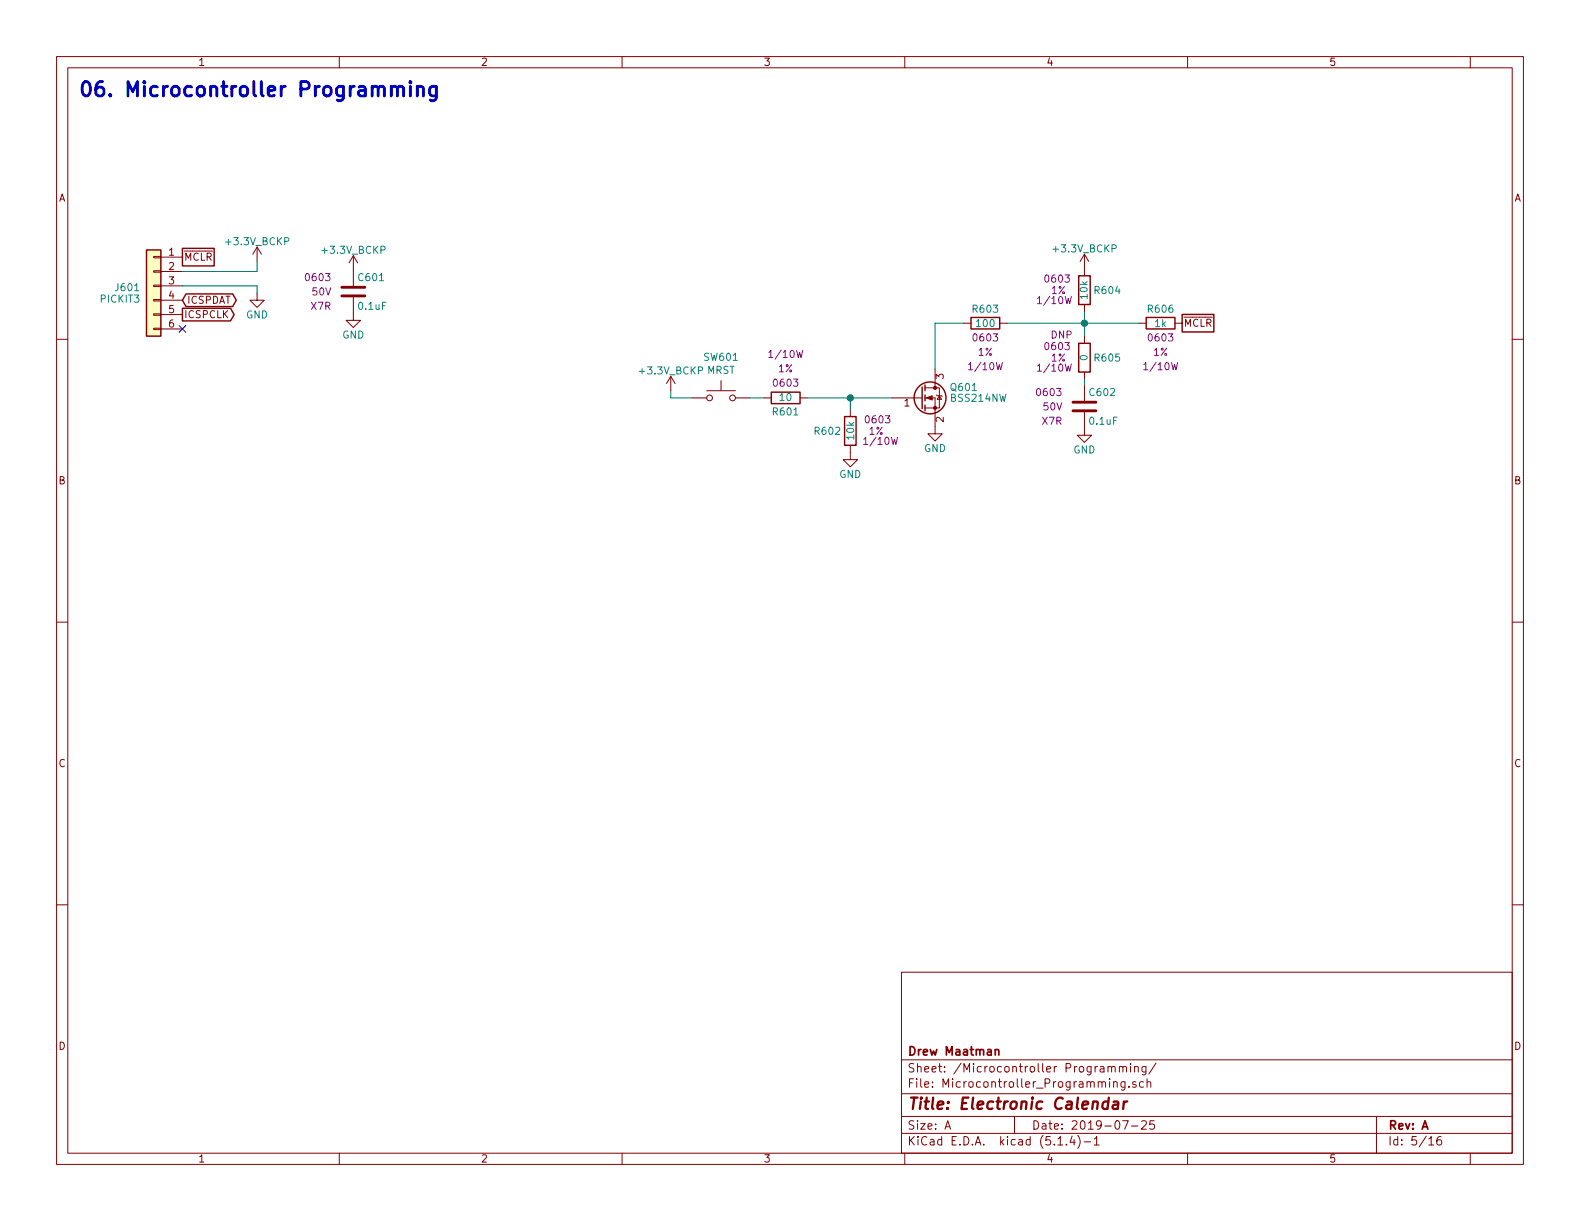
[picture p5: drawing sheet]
EESchema Schematic File Version 4
LIBS:Electronic_Calendar-cache
EELAYER 29 0
EELAYER END
$Descr A 11000 8500
encoding utf-8
Sheet 5 16
Title "Electronic Calendar"
Date "2019-07-25"
Rev "A"
Comp "Drew Maatman"
Comment1 ""
Comment2 ""
Comment3 ""
Comment4 ""
$EndDescr
$Comp
L Connector_Generic:Conn_01x06 J601
U 1 1
P 1070 1990
F 0 "J601" H 1160 1980 50  0000 L CNN
F 1 "PICKIT3" H 1160 1900 50  0000 L CNN
F 2 "Custom Footprints Library:PICKIT3_Header" H 1070 1990 50  0001 C CNN
F 3 "~" H 1070 1990 50  0001 C CNN
F 4 "2057-PH1RA-06-UA-ND" H 1070 1990 50  0001 C CNN "Digi-Key PN"
	1    1070 1990
	-1   0    0    -1  
$EndComp
Text GLabel 1270 1790 2    50   UnSpc ~ 0
~MCLR
Text GLabel 1270 2090 2    50   BiDi ~ 0
ICSPDAT
Text GLabel 1270 2190 2    50   Output ~ 0
ICSPCLK
$Comp
L power:GND #PWR0602
U 1 1
P 1790 2040
F 0 "#PWR0602" H 1790 1790 50  0001 C CNN
F 1 "GND" H 1790 1890 50  0000 C CNN
F 2 "" H 1790 2040 50  0001 C CNN
F 3 "" H 1790 2040 50  0001 C CNN
	1    1790 2040
	-1   0    0    -1  
$EndComp
Wire Wire Line
	1790 1820 1790 1890
Wire Wire Line
	1790 1890 1270 1890
Wire Wire Line
	1790 2040 1790 1990
Wire Wire Line
	1790 1990 1270 1990
NoConn ~ 1270 2290
$Comp
L Custom_Library:C_Custom C601
U 1 1
P 2460 2030
F 0 "C601" H 2485 2130 50  0000 L CNN
F 1 "0.1uF" H 2485 1930 50  0000 L CNN
F 2 "Capacitors_SMD:C_0603" H 2498 1880 50  0001 C CNN
F 3 "" H 2485 2130 50  0001 C CNN
F 4 "0603" H 2310 2130 50  0000 R CNN "display_footprint"
F 5 "50V" H 2310 2030 50  0000 R CNN "Voltage"
F 6 "X7R" H 2310 1930 50  0000 R CNN "Dielectric"
F 7 "311-1344-1-ND" H 2885 2530 60  0001 C CNN "Digi-Key PN"
	1    2460 2030
	1    0    0    -1  
$EndComp
$Comp
L power:GND #PWR0604
U 1 1
P 2460 2180
F 0 "#PWR0604" H 2460 1930 50  0001 C CNN
F 1 "GND" H 2460 2030 50  0000 C CNN
F 2 "" H 2460 2180 50  0001 C CNN
F 3 "" H 2460 2180 50  0001 C CNN
	1    2460 2180
	1    0    0    -1  
$EndComp
$Comp
L Custom_Library:R_Custom R?
U 1 1
P 7550 2020
AR Path="/5BAAE1F3/5BC152E5" Ref="R?"  Part="1" 
AR Path="/5BAAE1DC/5BC152E5" Ref="R?"  Part="1" 
AR Path="/5BAAE16C/5BC152E5" Ref="R?"  Part="1" 
AR Path="/5C1D5CB6/5BC152E5" Ref="R?"  Part="1" 
AR Path="/5CB0BC26/5BC152E5" Ref="R?"  Part="1" 
AR Path="/5CD35FEA/5BC152E5" Ref="R604"  Part="1" 
F 0 "R604" H 7490 2020 50  0000 R CNN
F 1 "10k" V 7550 2020 50  0000 C CNN
F 2 "Resistors_SMD:R_0603" H 7550 2020 50  0001 C CNN
F 3 "" H 7550 2020 50  0001 C CNN
F 4 "0603" H 7740 2100 50  0000 C CNN "display_footprint"
F 5 "1%" H 7730 2020 50  0000 C CNN "Tolerance"
F 6 "1/10W" H 7760 1950 50  0000 C CNN "Wattage"
F 7 "RMCF0603FT10K0CT-ND" H 7850 2420 60  0001 C CNN "Digi-Key PN"
	1    7550 2020
	-1   0    0    -1  
$EndComp
$Comp
L Custom_Library:C_Custom C602
U 1 1
P 7550 2830
F 0 "C602" H 7575 2930 50  0000 L CNN
F 1 "0.1uF" H 7575 2730 50  0000 L CNN
F 2 "Capacitors_SMD:C_0603" H 7588 2680 50  0001 C CNN
F 3 "" H 7575 2930 50  0001 C CNN
F 4 "0603" H 7400 2930 50  0000 R CNN "display_footprint"
F 5 "50V" H 7400 2830 50  0000 R CNN "Voltage"
F 6 "X7R" H 7400 2730 50  0000 R CNN "Dielectric"
F 7 "311-1344-1-ND" H 7975 3330 60  0001 C CNN "Digi-Key PN"
	1    7550 2830
	1    0    0    -1  
$EndComp
$Comp
L Custom_Library:R_Custom R?
U 1 1
P 7550 2490
AR Path="/5BAAE1F3/5BC15CB4" Ref="R?"  Part="1" 
AR Path="/5BAAE1DC/5BC15CB4" Ref="R?"  Part="1" 
AR Path="/5BAAE16C/5BC15CB4" Ref="R?"  Part="1" 
AR Path="/5C1D5CB6/5BC15CB4" Ref="R?"  Part="1" 
AR Path="/5CB0BC26/5BC15CB4" Ref="R?"  Part="1" 
AR Path="/5CD35FEA/5BC15CB4" Ref="R605"  Part="1" 
F 0 "R605" H 7490 2490 50  0000 R CNN
F 1 "0" V 7550 2490 50  0000 C CNN
F 2 "Resistors_SMD:R_0603" H 7550 2490 50  0001 C CNN
F 3 "" H 7550 2490 50  0001 C CNN
F 4 "DNP" H 7630 2650 50  0000 L CNN "Config"
F 5 "0603" H 7740 2570 50  0000 C CNN "display_footprint"
F 6 "1%" H 7730 2490 50  0000 C CNN "Tolerance"
F 7 "1/10W" H 7760 2420 50  0000 C CNN "Wattage"
	1    7550 2490
	-1   0    0    -1  
$EndComp
Wire Wire Line
	7550 2640 7550 2680
$Comp
L power:GND #PWR0609
U 1 1
P 7550 2980
F 0 "#PWR0609" H 7550 2730 50  0001 C CNN
F 1 "GND" H 7550 2830 50  0000 C CNN
F 2 "" H 7550 2980 50  0001 C CNN
F 3 "" H 7550 2980 50  0001 C CNN
	1    7550 2980
	1    0    0    -1  
$EndComp
$Comp
L Custom_Library:R_Custom R606
U 1 1
P 8080 2250
F 0 "R606" V 7980 2250 50  0000 C CNN
F 1 "1k" V 8080 2250 50  0000 C CNN
F 2 "Resistors_SMD:R_0603" H 8080 2250 50  0001 C CNN
F 3 "" H 8080 2250 50  0001 C CNN
F 4 "0603" V 8180 2250 50  0000 C CNN "display_footprint"
F 5 "1%" V 8280 2250 50  0000 C CNN "Tolerance"
F 6 "1/10W" V 8380 2250 50  0000 C CNN "Wattage"
F 7 "RMCF0603FT1K00CT-ND" H 8380 2650 60  0001 C CNN "Digi-Key PN"
	1    8080 2250
	0    1    1    0   
$EndComp
Wire Wire Line
	7550 2170 7550 2250
Wire Wire Line
	7930 2250 7550 2250
Connection ~ 7550 2250
Wire Wire Line
	7550 2250 7550 2340
Text GLabel 8230 2250 2    50   UnSpc ~ 0
~MCLR
$Comp
L Switch:SW_Push SW601
U 1 1
P 5020 2770
F 0 "SW601" H 5020 3055 50  0000 C CNN
F 1 "MRST" H 5020 2964 50  0000 C CNN
F 2 "Buttons_Switches_THT:SW_PUSH_6mm" H 5020 2970 50  0001 C CNN
F 3 "" H 5020 2970 50  0001 C CNN
F 4 "450-1650-ND" H 5020 2770 50  0001 C CNN "Digi-Key PN"
	1    5020 2770
	1    0    0    -1  
$EndComp
$Comp
L Custom_Library:R_Custom R603
U 1 1
P 6860 2250
F 0 "R603" V 6760 2250 50  0000 C CNN
F 1 "100" V 6860 2250 50  0000 C CNN
F 2 "Resistors_SMD:R_0603" H 6860 2250 50  0001 C CNN
F 3 "" H 6860 2250 50  0001 C CNN
F 4 "0603" V 6960 2250 50  0000 C CNN "display_footprint"
F 5 "1%" V 7060 2250 50  0000 C CNN "Tolerance"
F 6 "1/10W" V 7160 2250 50  0000 C CNN "Wattage"
F 7 "A106047CT-ND" H 7160 2650 60  0001 C CNN "Digi-Key PN"
	1    6860 2250
	0    1    1    0   
$EndComp
Wire Wire Line
	7010 2250 7550 2250
$Comp
L Transistor_FET:BSS214NW Q?
U 1 1
P 6410 2770
AR Path="/5BAAE16C/5BE087BA" Ref="Q?"  Part="1" 
AR Path="/5BB844FD/5BE087BA" Ref="Q?"  Part="1" 
AR Path="/5C1D5CB6/5BE087BA" Ref="Q?"  Part="1" 
AR Path="/5CB0BC26/5BE087BA" Ref="Q?"  Part="1" 
AR Path="/5CD35FEA/5BE087BA" Ref="Q601"  Part="1" 
F 0 "Q601" H 6610 2845 50  0000 L CNN
F 1 "BSS214NW" H 6610 2770 50  0000 L CNN
F 2 "TO_SOT_Packages_SMD:SOT-323_SC-70" H 6610 2695 50  0001 L CIN
F 3 "https://www.infineon.com/dgdl/Infineon-BSS214NW-DS-v02_02-en.pdf?fileId=db3a30431b3e89eb011b695aebc01bde" H 6410 2770 50  0001 L CNN
F 4 "BSS214NWH6327XTSA1CT-ND" H 0   0   50  0001 C CNN "Digi-Key PN"
	1    6410 2770
	1    0    0    -1  
$EndComp
$Comp
L power:GND #PWR0607
U 1 1
P 6510 2970
F 0 "#PWR0607" H 6510 2720 50  0001 C CNN
F 1 "GND" H 6510 2820 50  0000 C CNN
F 2 "" H 6510 2970 50  0001 C CNN
F 3 "" H 6510 2970 50  0001 C CNN
	1    6510 2970
	1    0    0    -1  
$EndComp
$Comp
L Custom_Library:R_Custom R601
U 1 1
P 5470 2770
F 0 "R601" V 5370 2770 50  0000 C CNN
F 1 "10" V 5470 2770 50  0000 C CNN
F 2 "Resistors_SMD:R_0603" H 5470 2770 50  0001 C CNN
F 3 "" H 5470 2770 50  0001 C CNN
F 4 "0603" V 5570 2770 50  0000 C CNN "display_footprint"
F 5 "1%" V 5670 2770 50  0000 C CNN "Tolerance"
F 6 "1/10W" V 5770 2770 50  0000 C CNN "Wattage"
F 7 "YAG3351CT-ND" H 5770 3170 60  0001 C CNN "Digi-Key PN"
	1    5470 2770
	0    -1   -1   0   
$EndComp
$Comp
L Custom_Library:R_Custom R?
U 1 1
P 5920 3000
AR Path="/5BAAE1F3/5BE087D6" Ref="R?"  Part="1" 
AR Path="/5BAAE1DC/5BE087D6" Ref="R?"  Part="1" 
AR Path="/5BAAE16C/5BE087D6" Ref="R?"  Part="1" 
AR Path="/5BB844FD/5BE087D6" Ref="R?"  Part="1" 
AR Path="/5C1D5CB6/5BE087D6" Ref="R?"  Part="1" 
AR Path="/5CB0BC26/5BE087D6" Ref="R?"  Part="1" 
AR Path="/5CD35FEA/5BE087D6" Ref="R602"  Part="1" 
F 0 "R602" H 5860 3000 50  0000 R CNN
F 1 "10k" V 5920 3000 50  0000 C CNN
F 2 "Resistors_SMD:R_0603" H 5920 3000 50  0001 C CNN
F 3 "" H 5920 3000 50  0001 C CNN
F 4 "0603" H 6110 3080 50  0000 C CNN "display_footprint"
F 5 "1%" H 6100 3000 50  0000 C CNN "Tolerance"
F 6 "1/10W" H 6130 2930 50  0000 C CNN "Wattage"
F 7 "RMCF0603FT10K0CT-ND" H 6220 3400 60  0001 C CNN "Digi-Key PN"
	1    5920 3000
	1    0    0    -1  
$EndComp
$Comp
L power:GND #PWR0606
U 1 1
P 5920 3150
F 0 "#PWR0606" H 5920 2900 50  0001 C CNN
F 1 "GND" H 5920 3000 50  0000 C CNN
F 2 "" H 5920 3150 50  0001 C CNN
F 3 "" H 5920 3150 50  0001 C CNN
	1    5920 3150
	1    0    0    -1  
$EndComp
Wire Wire Line
	6210 2770 5920 2770
Wire Wire Line
	5920 2850 5920 2770
Connection ~ 5920 2770
Wire Wire Line
	5920 2770 5620 2770
Wire Wire Line
	6510 2570 6510 2250
Wire Wire Line
	6510 2250 6710 2250
Wire Wire Line
	5320 2770 5220 2770
Wire Wire Line
	4670 2720 4670 2770
Wire Wire Line
	4670 2770 4820 2770
Text Notes 540  690  0    100  ~ 20
06. Microcontroller Programming
$Comp
L Custom_Library:+3.3V_BCKP #PWR0608
U 1 1
P 7550 1870
F 0 "#PWR0608" H 7550 1720 50  0001 C CNN
F 1 "+3.3V_BCKP" H 7550 2010 50  0000 C CNN
F 2 "" H 7550 1870 50  0000 C CNN
F 3 "" H 7550 1870 50  0000 C CNN
	1    7550 1870
	1    0    0    -1  
$EndComp
$Comp
L Custom_Library:+3.3V_BCKP #PWR0605
U 1 1
P 4670 2720
F 0 "#PWR0605" H 4670 2570 50  0001 C CNN
F 1 "+3.3V_BCKP" H 4670 2860 50  0000 C CNN
F 2 "" H 4670 2720 50  0000 C CNN
F 3 "" H 4670 2720 50  0000 C CNN
	1    4670 2720
	1    0    0    -1  
$EndComp
$Comp
L Custom_Library:+3.3V_BCKP #PWR0601
U 1 1
P 1790 1820
F 0 "#PWR0601" H 1790 1670 50  0001 C CNN
F 1 "+3.3V_BCKP" H 1790 1960 50  0000 C CNN
F 2 "" H 1790 1820 50  0000 C CNN
F 3 "" H 1790 1820 50  0000 C CNN
	1    1790 1820
	1    0    0    -1  
$EndComp
$Comp
L Custom_Library:+3.3V_BCKP #PWR0603
U 1 1
P 2460 1880
F 0 "#PWR0603" H 2460 1730 50  0001 C CNN
F 1 "+3.3V_BCKP" H 2460 2020 50  0000 C CNN
F 2 "" H 2460 1880 50  0000 C CNN
F 3 "" H 2460 1880 50  0000 C CNN
	1    2460 1880
	1    0    0    -1  
$EndComp
$EndSCHEMATC
